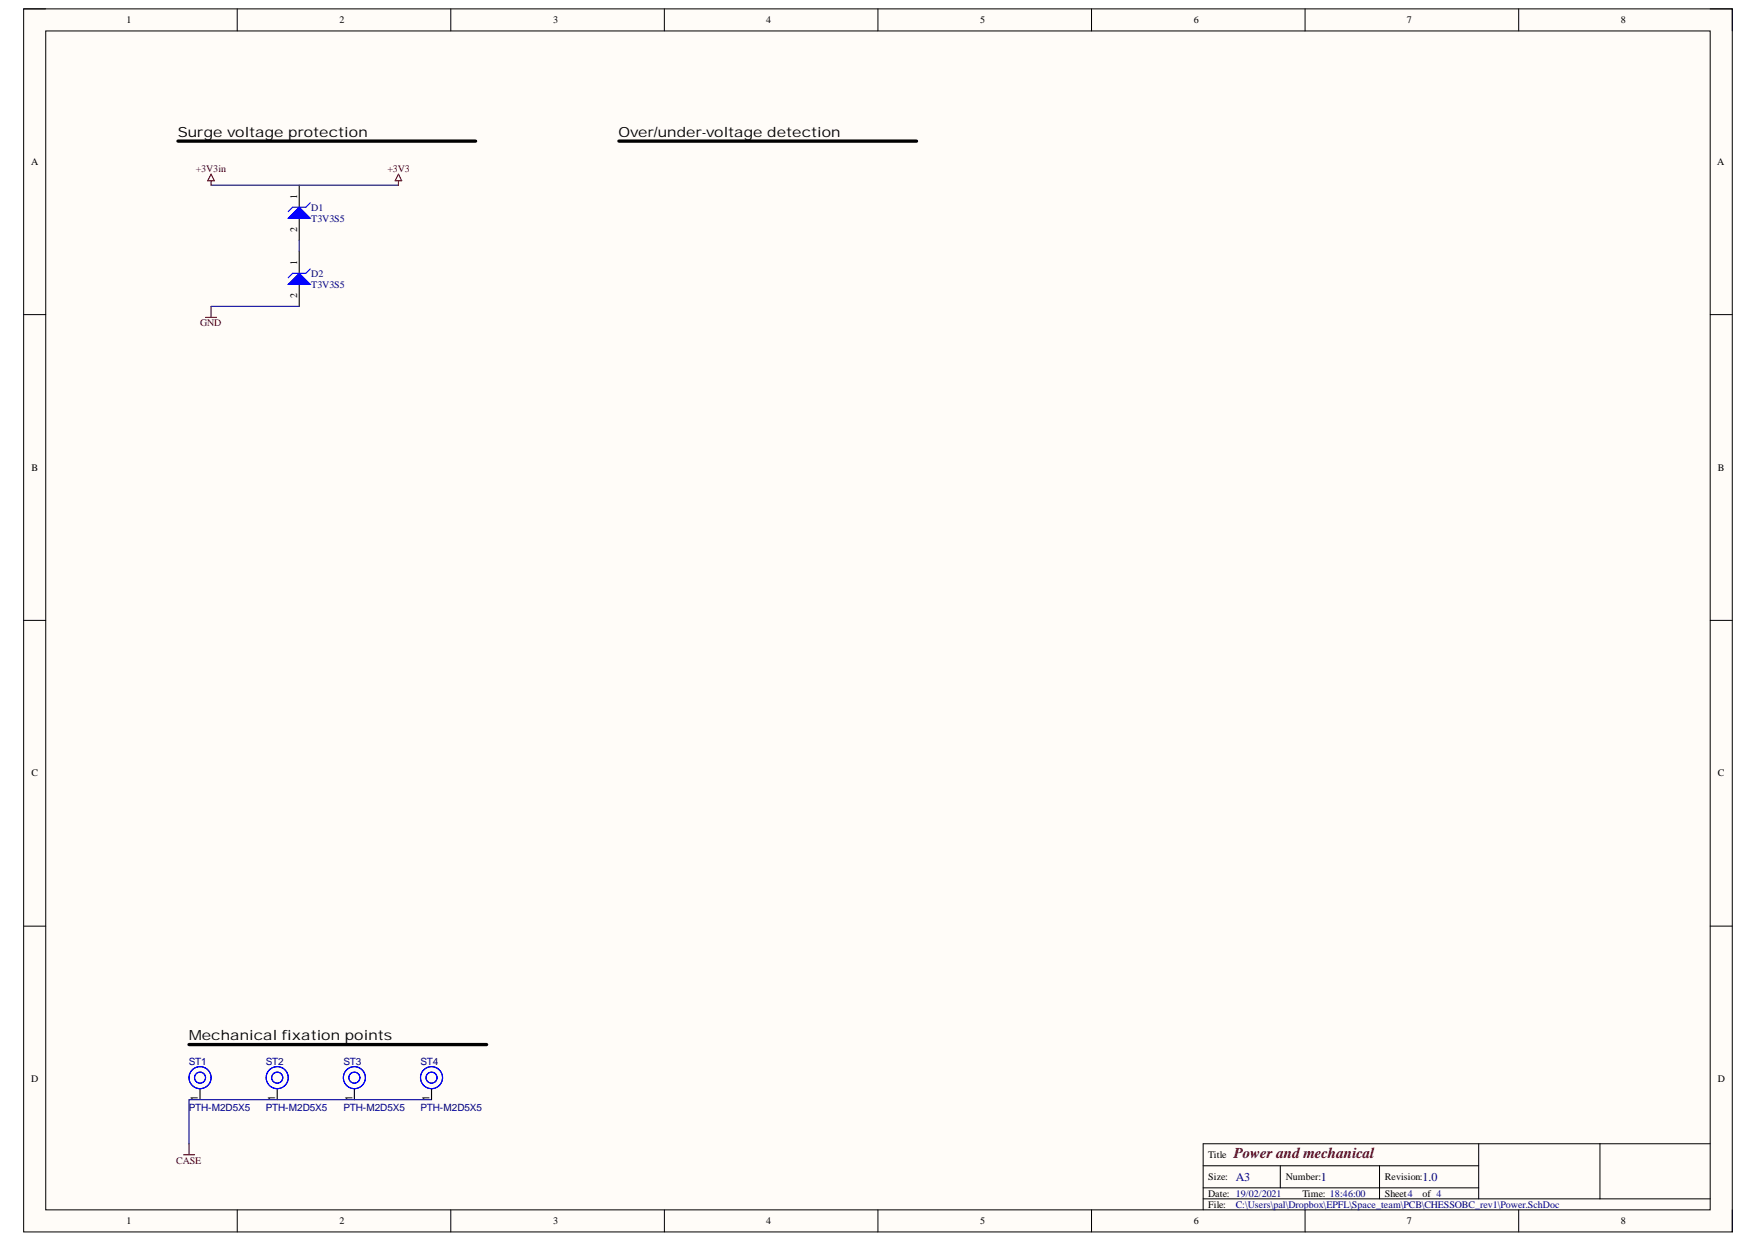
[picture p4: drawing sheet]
<svg xmlns="http://www.w3.org/2000/svg" width="297mm" height="210mm" viewBox="0 0 297 210" stroke-linecap="round" stroke-linejoin="round" font-family="sans-serif">
<path d="M4 1.5h288.9v206.7h-288.9z" fill-rule="evenodd" fill="#fffcf8"/>
<path d="M4 1.5h288.9v206.7h-288.9z" fill="none" stroke="#000" stroke-width=".17"/>
<path d="M7.7 5.2h281.4v199.3h-281.4z" fill-rule="evenodd" fill="#fffcf8"/>
<g fill="none" stroke="#000" stroke-width=".17">
<path d="M4 1.5h3.7M7.7 5.2h281.4v199.3h-281.4zM40.1 1.5v3.7M76.2 1.5v3.7M112.3 1.5v3.7M148.4 1.5v3.7M184.5 1.5v3.7M220.6 1.5v3.7M256.7 1.5v3.7M289.1 1.5h3.8v3.7M4 53.2h3.7M289.1 53.2h3.8"/>
<path d="M4 104.8h3.7M289.1 104.8h3.8M4 156.5h3.7M289.1 156.5h3.8M203.4 197h46.6M216.4 197v3.8M233.2 197v5.6M250 193.3v9.3M270.5 193.3v9.3M289.1 193.3h-85.7v11.2M40.1 204.5v3.7M76.2 204.5v3.7"/>
<path d="M112.3 204.5v3.7M148.4 204.5v3.7M184.5 204.5v3.7M203.4 202.6h85.7M203.4 200.8h46.6M220.6 204.5v3.7M256.7 204.5v3.7M292.9 204.5v3.7"/>
</g>
<path d="M50.6 31.3v3.7M50.6 36.9v3.7" fill="none" stroke="#000" stroke-width=".19"/>
<path d="M48.7 36.9l1.9-1.9 1.9 1.9z" fill="#00f"/>
<path d="M48.7 36.9l1.9-1.9 1.9 1.9zM52.5 34.3l-.8 .7h-2.2l-.8 .8" fill="none" stroke="#00f" stroke-width=".19"/>
<path d="M34.7 53.6h1.9M35.7 51.8v1.8" fill="none" stroke="#800000" stroke-width=".19"/>
<path d="M50.6 42.5v3.7M50.6 48.1v3.7" fill="none" stroke="#000" stroke-width=".19"/>
<path d="M48.7 48.1l1.9-1.9 1.9 1.9z" fill="#00f"/>
<g fill="none" stroke="#00f" stroke-width=".19">
<path d="M48.7 48.1l1.9-1.9 1.9 1.9zM52.5 45.4l-.8 .8h-2.2l-.8 .7"/>
<circle cx="33.8" cy="182.1" r=".93"/>
<circle cx="33.8" cy="182.1" r="1.86"/>
<circle cx="46.9" cy="182.1" r="1.86"/>
<circle cx="46.9" cy="182.1" r=".93"/>
<circle cx="59.9" cy="182.1" r="1.86"/>
<circle cx="59.9" cy="182.1" r=".93"/>
<circle cx="73" cy="182.1" r="1.86"/>
<circle cx="73" cy="182.1" r=".93"/>
</g>
<path d="M33.8 184v1.8M46.9 184v1.8M59.9 184v1.8M73 184v1.8" fill="none" stroke="#000" stroke-width=".19"/>
<path d="M30.1 23.8h50.3M104.6 23.8h50.3M32 176.5h50.3" fill="none" stroke="#000" stroke-width=".56"/>
<path d="M35.7 31.3h31.7M35.7 51.8h14.9M50.6 40.6v1.9M73 185.8h-41v7.5" fill="none" stroke="#000080" stroke-width=".19"/>
<path d="M35.7 29.4l.5 1.2h-1.1zM35.7 30.6v.7M67.4 29.4l.5 1.2h-1.1zM67.4 30.6v.7M31 195.2h1.9M32 193.3v1.9" fill="none" stroke="#800000" stroke-width=".19"/>
<text font-size="2.5" fill="#800000" x="208.6" y="195.7">Power and mechanical</text>
<g font-size="2.4">
<text x="30" y="23.1">Surge voltage protection</text>
<text x="104.6" y="23.1">Over/under-voltage detection</text>
<text x="31.9" y="175.8">Mechanical fixation points</text>
</g>
<g font-size="2" fill="#000080">
<text x="208.9" y="199.5">A3</text>
<text x="223.3" y="199.5">1</text>
<text x="240.5" y="199.5">1.0</text>
</g>
<g font-size="1.7">
<text x="21.4" y="3.9">1</text>
<text x="57.4" y="3.9">2</text>
<text x="93.5" y="3.9">3</text>
<text x="129.6" y="3.9">4</text>
<text x="165.7" y="3.9">5</text>
<text x="201.8" y="3.9">6</text>
<text x="237.9" y="3.9">7</text>
<text x="274" y="3.9">8</text>
<text x="5.2" y="27.9">A</text>
<text x="290.3" y="27.9">A</text>
<text x="50.3" y="33.6" transform="rotate(-90 50.3 33.6)">1</text>
<text x="50.3" y="39.1" transform="rotate(-90 50.3 39.1)">2</text>
<text x="50.3" y="44.7" transform="rotate(-90 50.3 44.7)">1</text>
<text x="50.3" y="50.3" transform="rotate(-90 50.3 50.3)">2</text>
<text x="5.3" y="79.6">B</text>
<text x="290.4" y="79.6">B</text>
<text x="5.3" y="131.2">C</text>
<text x="290.4" y="131.2">C</text>
<text x="5.2" y="182.9">D</text>
<text x="290.4" y="182.9">D</text>
<text x="33.4" y="186.1" transform="rotate(-90 33.4 186.1)">1</text>
<text x="46.5" y="186.1" transform="rotate(-90 46.5 186.1)">1</text>
<text x="59.6" y="186.1" transform="rotate(-90 59.6 186.1)">1</text>
<text x="72.6" y="186.1" transform="rotate(-90 72.6 186.1)">1</text>
<text x="204.3" y="195.7">Title</text>
<text x="204.3" y="199.5">Size:</text>
<text x="204.3" y="202.3">Date: 19/02/2021</text>
<text x="217.4" y="199.5">Number:</text>
<text x="220.2" y="202.3">Time: 18:46:00</text>
<text x="234.1" y="199.5">Revision:</text>
<text x="234.1" y="202.3">Sheet4</text>
<text x="240.5" y="202.3">of 4</text>
<text x="21.4" y="206.9">1</text>
<text x="57.4" y="206.9">2</text>
<text x="93.5" y="206.9">3</text>
<text x="129.6" y="206.9">4</text>
<text x="165.7" y="206.9">5</text>
<text x="201.8" y="206.9">6</text>
<text x="204.3" y="204.1">File:</text>
<text x="237.9" y="206.9">7</text>
<text x="274" y="206.9">8</text>
</g>
<g font-size="1.7" fill="#800000">
<text x="33.1" y="29.1">+3V3in</text>
<text x="65.5" y="29.1">+3V3</text>
<text x="33.8" y="55.1">GND</text>
<text x="29.8" y="196.7">CASE</text>
</g>
<g font-size="1.7" fill="#000080">
<text x="52.6" y="35.6">D1</text>
<text x="52.6" y="37.5">T3V3S5</text>
<text x="52.6" y="46.8">D2</text>
<text x="52.6" y="48.6">T3V3S5</text>
<text x="31.9" y="179.9">ST1</text>
<text x="44.9" y="179.9">ST2</text>
<text x="58" y="179.9">ST3</text>
<text x="71.1" y="179.9">ST4</text>
<text x="31.9" y="187.7">PTH-M2D5X5</text>
<text x="44.9" y="187.7">PTH-M2D5X5</text>
<text x="58" y="187.7">PTH-M2D5X5</text>
<text x="71.1" y="187.7">PTH-M2D5X5</text>
<text x="208.9" y="204.1">C:\Users\pal\Dropbox\EPFL\Space_team\PCB\CHESSOBC_rev1\Power.SchDoc</text>
</g>
</svg>
